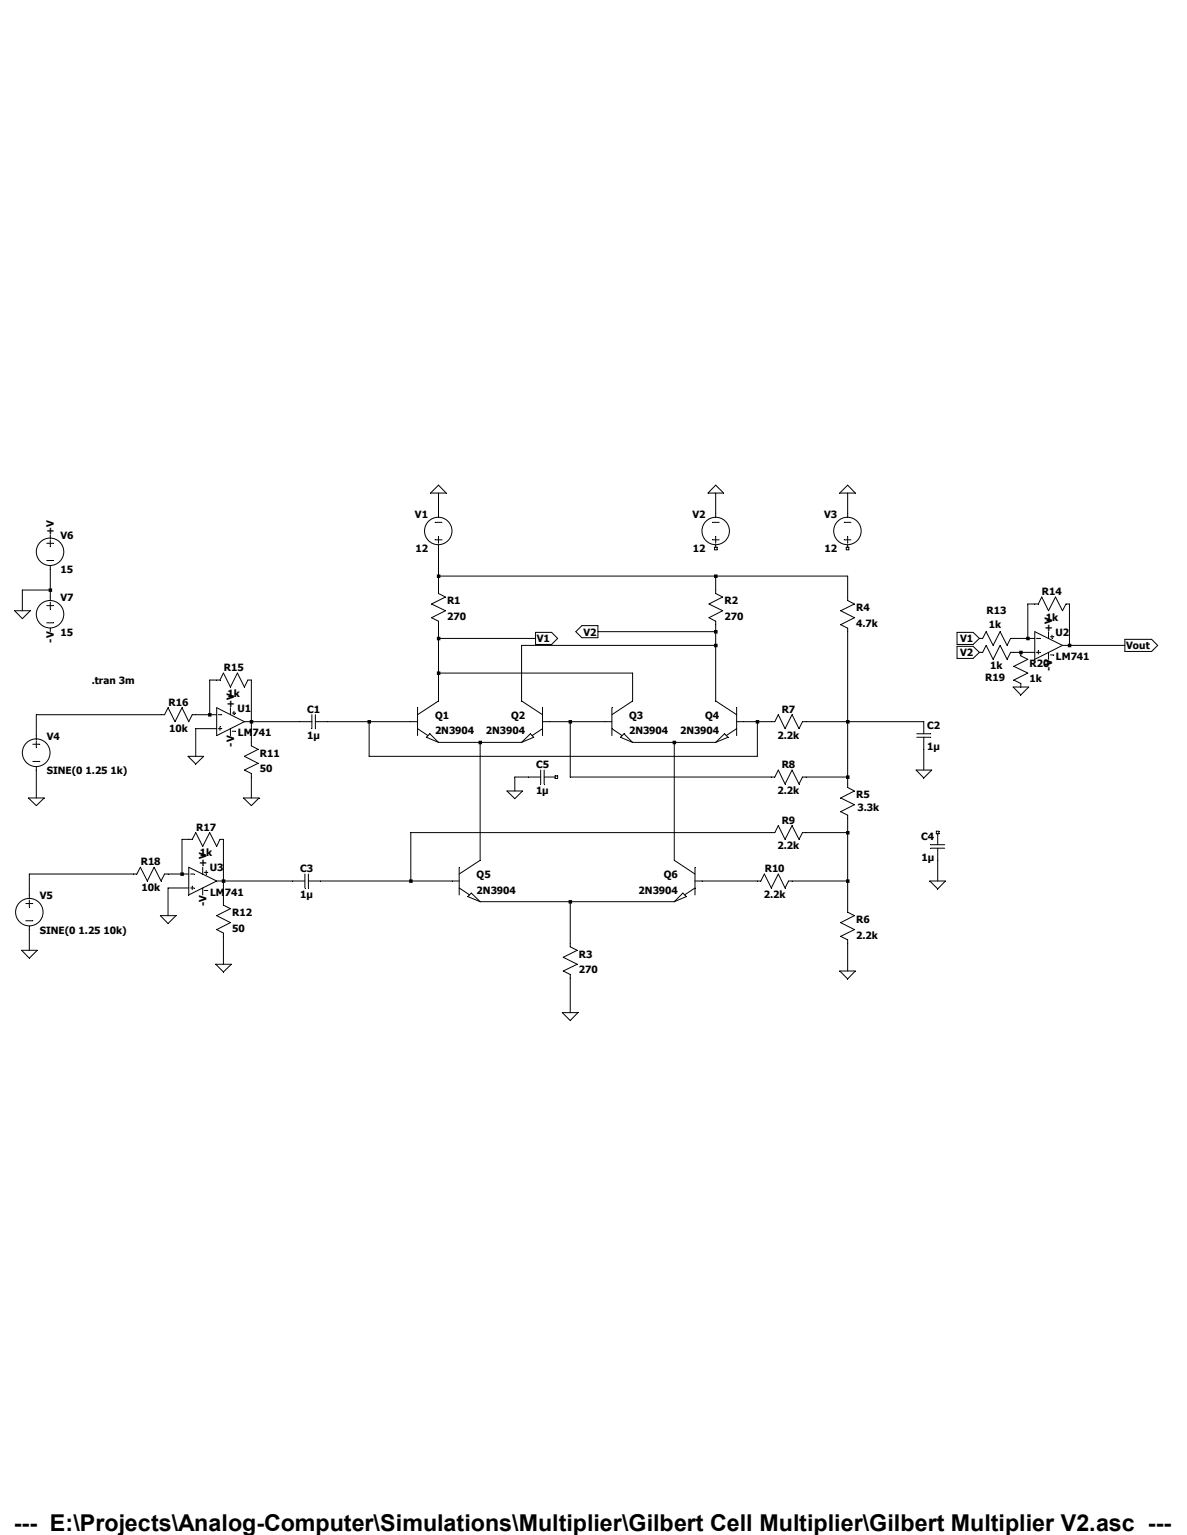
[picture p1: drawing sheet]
<svg xmlns="http://www.w3.org/2000/svg" width="216mm" height="279mm" viewBox="0 0 216 279" stroke-linecap="round" stroke-linejoin="round" font-family="sans-serif">
<g fill="none" stroke="#000" stroke-width=".18">
<path d="M79.1 98.3h1.3M79.1 95.1h1.3M79.8 93.5v.6M79.8 97.6v1.3M79.8 99.2v.6M129.6 98.3h1.2M129.6 95.1h1.2M130 99.6h.4v.5h-.4zM130.2 93.5v.6M130.2 97.6v1.3M130.2 99.2v.6M79.8 107.4v.6l1.2 .7-2.5 1.2 2.5 1.3-2.5 1.2 1.3 .7v.6"/>
<path d="M130.2 107.4v.6l1.2 .7-2.5 1.2 2.5 1.3-2.5 1.2 1.3 .7v.6M154.2 108.7v.6l1.2 .6-2.5 1.3 2.5 1.2-2.5 1.3 1.3 .6v.7M74.7 131.4h1.2M75.9 132.6l2 1.3M75.9 128.8v5.1M78.2 133.6l1.6 1.5-2.2-.9zM79.8 127.6l-3.9 2.5M94.9 135.1l1.6-1.5 .6 .6zM94.9 127.6l3.8 2.5M98.7 131.4h1.2M98.7 132.6l-1.9 1.3M98.7 128.8v5.1"/>
<path d="M110 131.4h1.3M111.3 132.6l1.9 1.3M111.3 128.8v5.1M113.5 133.6l1.6 1.5-2.2-.9zM115.1 127.6l-3.8 2.5M130.2 135.1l1.6-1.5 .6 .6zM130.2 127.6l3.8 2.5M134 131.4h1.3M134 132.6l-1.9 1.3M134 128.8v5.1M140.3 131.4h.6l.7-1.3 1.2 2.5 1.3-2.5 1.2 2.5 .7-1.2h.6M140.3 141.4h.6l.7-1.2 1.2 2.5 1.3-2.5 1.2 2.5 .7-1.3h.6"/>
<path d="M140.3 151.6h.6l.7-1.3 1.2 2.5 1.3-2.5 1.2 2.5 .7-1.2h.6M154.2 142.7v.6l1.2 .7-2.5 1.2 2.5 1.3-2.5 1.2 1.3 .7v.6M103.7 171.7v.6l1.3 .7-2.6 1.2 2.6 1.3-2.6 1.2 1.3 .7v.6M137.8 160.4h.6l.6-1.3 1.3 2.5 1.3-2.5 1.2 2.5 .6-1.2h.7M154.2 165.4v.6l1.2 .7-2.5 1.2 2.5 1.3-2.5 1.2 1.3 .7v.6"/>
<circle cx="79.7" cy="96.6" r="2.5"/>
<circle cx="130.2" cy="96.6" r="2.5"/>
</g>
<g fill="none" stroke="#000" stroke-width=".18">
<path d="M153.5 98.3h1.3M153.5 95.1h1.3M153.9 99.6h.5v.5h-.5zM154.2 93.5v.6M154.2 97.6v1.3M154.2 99.2v.6"/>
<circle cx="154.1" cy="96.6" r="2.5"/>
</g>
<g fill="none" stroke="#000" stroke-width=".18">
<path d="M6 135.5h1.2M6 138.6h1.2M6.6 133.9v.6M6.6 134.8v1.3M6.6 139.6v.6M54.5 131.4h2.2M56.7 130.1v2.5M57.4 131.4h2.2M57.4 130.1v2.5M166.8 133.6h2.5M166.8 134.2h2.5M168 131.4v2.2"/>
<path d="M168 134.2v2.2M55.5 159.1v2.5M56.1 159.1v2.5M83.5 157.9v5M87.3 156.6l-3.8 2.5M122.6 156.6l3.8 2.5M126.4 157.9v5M169.3 154.4h2.5M169.3 153.8h2.5M170.3 151.3h.5v.5h-.5zM170.6 151.6v2.2M170.6 154.4v2.2"/>
<path d="M4.7 164.5h1.3M4.7 167.6h1.3M5.3 162.9v.6M5.3 163.8v1.3M5.3 168.6v.6M53.3 160.4h2.2M56.1 160.4h2.2M82.3 160.4h1.2M83.5 161.6l1.9 1.3M85.1 163.2l.6-.6 1.6 1.5zM122.6 164.1l1.6-1.5 .6 .6zM126.4 160.4h1.3"/>
<path d="M126.4 161.6l-1.9 1.3"/>
<circle cx="6.6" cy="137" r="2.52"/>
<circle cx="5.3" cy="166" r="2.5"/>
</g>
<path d="M96.1 141.4h2.2M98.3 140.2v2.5M99 141.4h2.2M99 140.2v2.5M101 141.2h.4v.5h-.4z" fill="none" stroke="#000" stroke-width=".18"/>
<g fill="none" stroke="#000" stroke-width=".18">
<path d="M8.5 98.9h1.2M9.1 97.3v.6M9.1 98.3v1.2M79.8 88.3l1.4 1.4h-2.9zM79.8 89.7v3.8M79.8 99.8v7.6M130.2 88.3l1.4 1.4h-2.8zM130.2 89.7v3.8M154.2 88.3l1.4 1.4h-2.9zM154.2 89.7v3.8M2.7 111.2h2.8l-1.4 1.4zM8.5 102h1.2"/>
<path d="M8.5 110.2h1.2M8.5 113.4h1.2M9.1 103v6.3M9.1 109.6v1.3M9.1 114.3v.7M9.1 107.4h-5v3.8M79.8 116.2h17.6M79.8 113.7v13.9M79.8 104.9h74.4v3.8M97.4 115.1h2.9l1.1 1.1-1.1 1.1h-2.9zM105.8 113.9h3v2.2h-3l-1.1-1.1zM108.8 115h21.4"/>
<path d="M130.2 104.9v2.5M130.2 113.7v13.9M130.2 117.5h-35.3v10.1M154.2 115v27.7M174.1 115.1h2.9l1.1 1.1-1.1 1.1h-2.9zM174.1 117.6h2.9l1.1 1.1-1.1 1.1h-2.9zM178.1 116.2h.6l.7-1.2 1.2 2.5 1.3-2.5 1.3 2.5 .6-1.3h4.4M178.1 118.7h.6l.7-1.2 1.2 2.5 1.3-2.5 1.3 2.5 .6-1.3h4.4M185.7 118.7v.7l1.2 .6-2.5 1.3 2.5 1.2-2.5 1.3 1.3 .6v.7M186.9 116.2v-6.3h1.9l.7-1.2 1.2 2.5 1.3-2.5 1.3 2.5 .6-1.3h.6v7.6M188.2 115l5.1 2.5-5.1 2.5zM188.5 116.2h.6"/>
<path d="M188.5 118.7h.6M188.8 118.4v.6M190.7 115v1.2M190.7 118.7v1.3M191.1 115.9h.6M191.1 119.2h.6M191.3 115.6v.6M193.3 117.5h11.3M204.6 116.4h4.9l1.1 1.1-1.1 1.1h-4.9zM34.2 137.7h2.8l-1.4 1.4zM38.1 130.1v-6.3h1.9l.6-1.3 1.3 2.6 1.3-2.6 1.2 2.6 .7-1.3h.6v12l1.2 .6-2.5 1.3 2.5 1.2-2.5 1.3 1.3 .6v4.4M39.4 128.8l5 2.6-5 2.5z"/>
<path d="M39.4 130.1h-4.4l-.7 1.3-1.2-2.6-1.3 2.6-1.2-2.6-.7 1.3h-23.3v3.8M39.4 132.6h-3.8v5.1M39.7 130.1h.6M39.7 132.6h.6M40 132.3v.6M41.9 128.8v1.3M41.9 132.6v1.3M42.2 129.8h.6M42.2 133.1h.6M42.5 129.5v.6M44.4 131.4h10.1M59.6 131.4h15.1"/>
<path d="M67.1 131.4v6.3h70.7v-6.3M79.8 122.5h35.3v5.1M79.8 135.1h15.1M87.3 135.1v21.5M99.9 131.4h10.1M103.7 131.4v10h36.6M115.1 135.1h15.1M122.6 135.1v21.5M135.3 131.4h5M146.6 131.4h21.4M168 136.4v3.8M184.3 125.1h2.8l-1.4 1.4z"/>
<path d="M5.2 145.2h2.8l-1.4 1.4zM6.6 140.2v5M33.1 159.1v-6.3h1.9l.6-1.2 1.3 2.5 1.2-2.5 1.3 2.5 .6-1.3h.6v12l1.3 .6-2.5 1.3 2.5 1.2-2.5 1.3 1.2 .6v5.7M34.3 157.9l5.1 2.5-5.1 2.5zM34.3 159.1h-4.4l-.6 1.3-1.3-2.5-1.2 2.5-1.3-2.5-.6 1.2h-19.6v3.8M34.7 159.1h.6M36.9 157.9v1.2M37.2 158.8h.6M37.5 158.5v.6M44.3 145.2h2.8l-1.4 1.4zM92.2 144h2.8l-1.4 1.4zM96.1 141.4h-2.5v2.6"/>
<path d="M140.3 151.6h-65.6v8.8M146.6 141.4h7.6M146.6 151.6h7.6M154.2 149v16.4M166.6 140.2h2.9l-1.5 1.4zM170.6 156.6v3.8M3.9 173h2.9l-1.5 1.4zM5.3 169.2v3.8M29.2 166.7h2.8l-1.4 1.4zM34.3 161.6h-3.7v5.1M34.7 161.6h.6M35 161.3v.6"/>
<path d="M36.9 161.6v1.3M37.2 162.1h.6M39.2 175.5h2.9l-1.5 1.4zM39.4 160.4h13.9M58.3 160.4h24M87.3 164.1h35.3M103.7 164.1v7.6M103.7 178v6.3M127.7 160.4h10.1M144.1 160.4h10.1M152.7 176.7h2.9l-1.4 1.5zM154.2 171.7v5"/>
<path d="M169.1 160.4h2.9l-1.4 1.4zM102.3 184.3h2.8l-1.4 1.5z"/>
<circle cx="9.1" cy="100.4" r="2.5"/>
<circle cx="9.1" cy="111.8" r="2.5"/>
</g>
<path d="M8.8 107.1h.7v.6h-.7zM32.8 158.8h.6v.6h-.6zM37.8 129.8h.7v.6h-.7zM40.3 160.1h.7v.6h-.7zM45.4 131.1h.7v.6h-.7zM66.8 131.1h.7v.6h-.7zM74.4 160.1h.7v.6h-.7zM79.5 104.6h.6v.6h-.6zM79.5 115.9h.6v.6h-.6zM79.5 122.2h.6v.7h-.6zM87 134.8h.7v.7h-.7zM103.4 131.1h.7v.6h-.7zM103.4 163.8h.7v.7h-.7zM122.3 134.8h.7v.7h-.7zM129.9 104.6h.6v.6h-.6zM129.9 114.7h.6v.6h-.6zM129.9 117.2h.6v.6h-.6zM137.5 131.1h.6v.6h-.6zM153.9 131.1h.6v.6h-.6zM153.9 141.1h.6v.7h-.6zM153.9 151.3h.6v.6h-.6zM153.9 160.1h.6v.6h-.6zM185.4 118.4h.6v.7h-.6zM186.6 115.9h.7v.6h-.7zM194.2 117.2h.7v.6h-.7z" fill-rule="evenodd" fill="#000"/>
<text font-size="4.2" x="2.5" y="278.7">--- E:\Projects\Analog-Computer\Simulations\Multiplier\Gilbert Cell Multiplier\Gilbert Multiplier V2.asc ---</text>
<g font-size="1.8">
<text x="75.5" y="94.2">V1</text>
<text x="125.9" y="94.2">V2</text>
<text x="149.9" y="94.2">V3</text>
<text x="9.8" y="97.3" transform="rotate(-90 9.8 97.3)">+V</text>
<text x="11" y="98">V6</text>
<text x="75.6" y="100.5">12</text>
<text x="126" y="100.5">12</text>
<text x="150" y="100.5">12</text>
<text x="11" y="104.4">15</text>
<text x="11" y="109.4">V7</text>
<text x="81.3" y="110">R1</text>
<text x="81.3" y="112.9">270</text>
<text x="131.8" y="110">R2</text>
<text x="131.8" y="112.9">270</text>
<text x="155.7" y="111.3">R4</text>
<text x="179.5" y="111.8">R13</text>
<text x="189.5" y="108.3">R14</text>
<text x="190.2" y="113">1k</text>
<text x="9.8" y="117" transform="rotate(-90 9.8 117)">-V</text>
<text x="11" y="115.7">15</text>
<text x="97.7" y="116.9">V1</text>
<text x="106.1" y="115.7">V2</text>
<text x="155.7" y="114.1">4.7k</text>
<text x="174.6" y="116.9">V1</text>
<text x="174.6" y="119.5">V2</text>
<text x="179.8" y="114.3">1k</text>
<text x="191.4" y="115" transform="rotate(-90 191.4 115)">+V</text>
<text x="192" y="115.7">U2</text>
<text x="204.9" y="118.2">Vout</text>
<text x="16.7" y="124.5">.tran 3m</text>
<text x="40.7" y="122.1">R15</text>
<text x="179.2" y="124">R19</text>
<text x="180.1" y="121.8">1k</text>
<text x="187.3" y="121.4">R20</text>
<text x="187.3" y="124.2">1k</text>
<text x="191.4" y="122" transform="rotate(-90 191.4 122)">-V</text>
<text x="192.1" y="120.2">LM741</text>
<text x="30.6" y="128.4">R16</text>
<text x="41.4" y="126.9">1k</text>
<text x="42.6" y="128.8" transform="rotate(-90 42.6 128.8)">+V</text>
<text x="43.2" y="129.5">U1</text>
<text x="55.9" y="129.7">C1</text>
<text x="79.1" y="130.8">Q1</text>
<text x="93" y="130.8">Q2</text>
<text x="114.4" y="130.8">Q3</text>
<text x="128.3" y="130.8">Q4</text>
<text x="142.2" y="129.7">R7</text>
<text x="8.5" y="134.6">V4</text>
<text x="30.8" y="133.2">10k</text>
<text x="42.6" y="135.9" transform="rotate(-90 42.6 135.9)">-V</text>
<text x="43.3" y="134">LM741</text>
<text x="47.3" y="137.8">R11</text>
<text x="55.9" y="134.5">1µ</text>
<text x="79.1" y="133.6">2N3904</text>
<text x="88.4" y="133.6">2N3904</text>
<text x="114.4" y="133.6">2N3904</text>
<text x="123.7" y="133.6">2N3904</text>
<text x="141.4" y="134.5">2.2k</text>
<text x="168.7" y="132.7">C2</text>
<text x="168.7" y="136.5">1µ</text>
<text x="8.5" y="140.9">SINE(0 1.25 1k)</text>
<text x="47.3" y="140.6">50</text>
<text x="97.5" y="139.8">C5</text>
<text x="142.2" y="139.8">R8</text>
<text x="97.5" y="144.5">1µ</text>
<text x="141.4" y="144.5">2.2k</text>
<text x="142.2" y="149.9">R9</text>
<text x="155.7" y="145.3">R5</text>
<text x="156" y="147.7">3.3k</text>
<text x="35.7" y="151.2">R17</text>
<text x="36.4" y="155.9">1k</text>
<text x="141.4" y="154.6">2.2k</text>
<text x="167.6" y="152.9">C4</text>
<text x="25.6" y="157.5">R18</text>
<text x="37.6" y="157.9" transform="rotate(-90 37.6 157.9)">+V</text>
<text x="38.1" y="158.6">U3</text>
<text x="54.6" y="158.7">C3</text>
<text x="86.7" y="159.8">Q5</text>
<text x="120.7" y="159.8">Q6</text>
<text x="139.1" y="158.7">R10</text>
<text x="167.6" y="156.7">1µ</text>
<text x="7.2" y="163.6">V5</text>
<text x="25.7" y="162.2">10k</text>
<text x="37.6" y="164.9" transform="rotate(-90 37.6 164.9)">-V</text>
<text x="38.2" y="163.1">LM741</text>
<text x="42.2" y="166.8">R12</text>
<text x="54.6" y="163.4">1µ</text>
<text x="86.7" y="162.6">2N3904</text>
<text x="116.2" y="162.6">2N3904</text>
<text x="138.9" y="163.4">2.2k</text>
<text x="7.2" y="169.9">SINE(0 1.25 10k)</text>
<text x="42.2" y="169.6">50</text>
<text x="155.7" y="168">R6</text>
<text x="155.7" y="170.9">2.2k</text>
<text x="105.3" y="174.3">R3</text>
<text x="105.3" y="177.2">270</text>
</g>
</svg>
